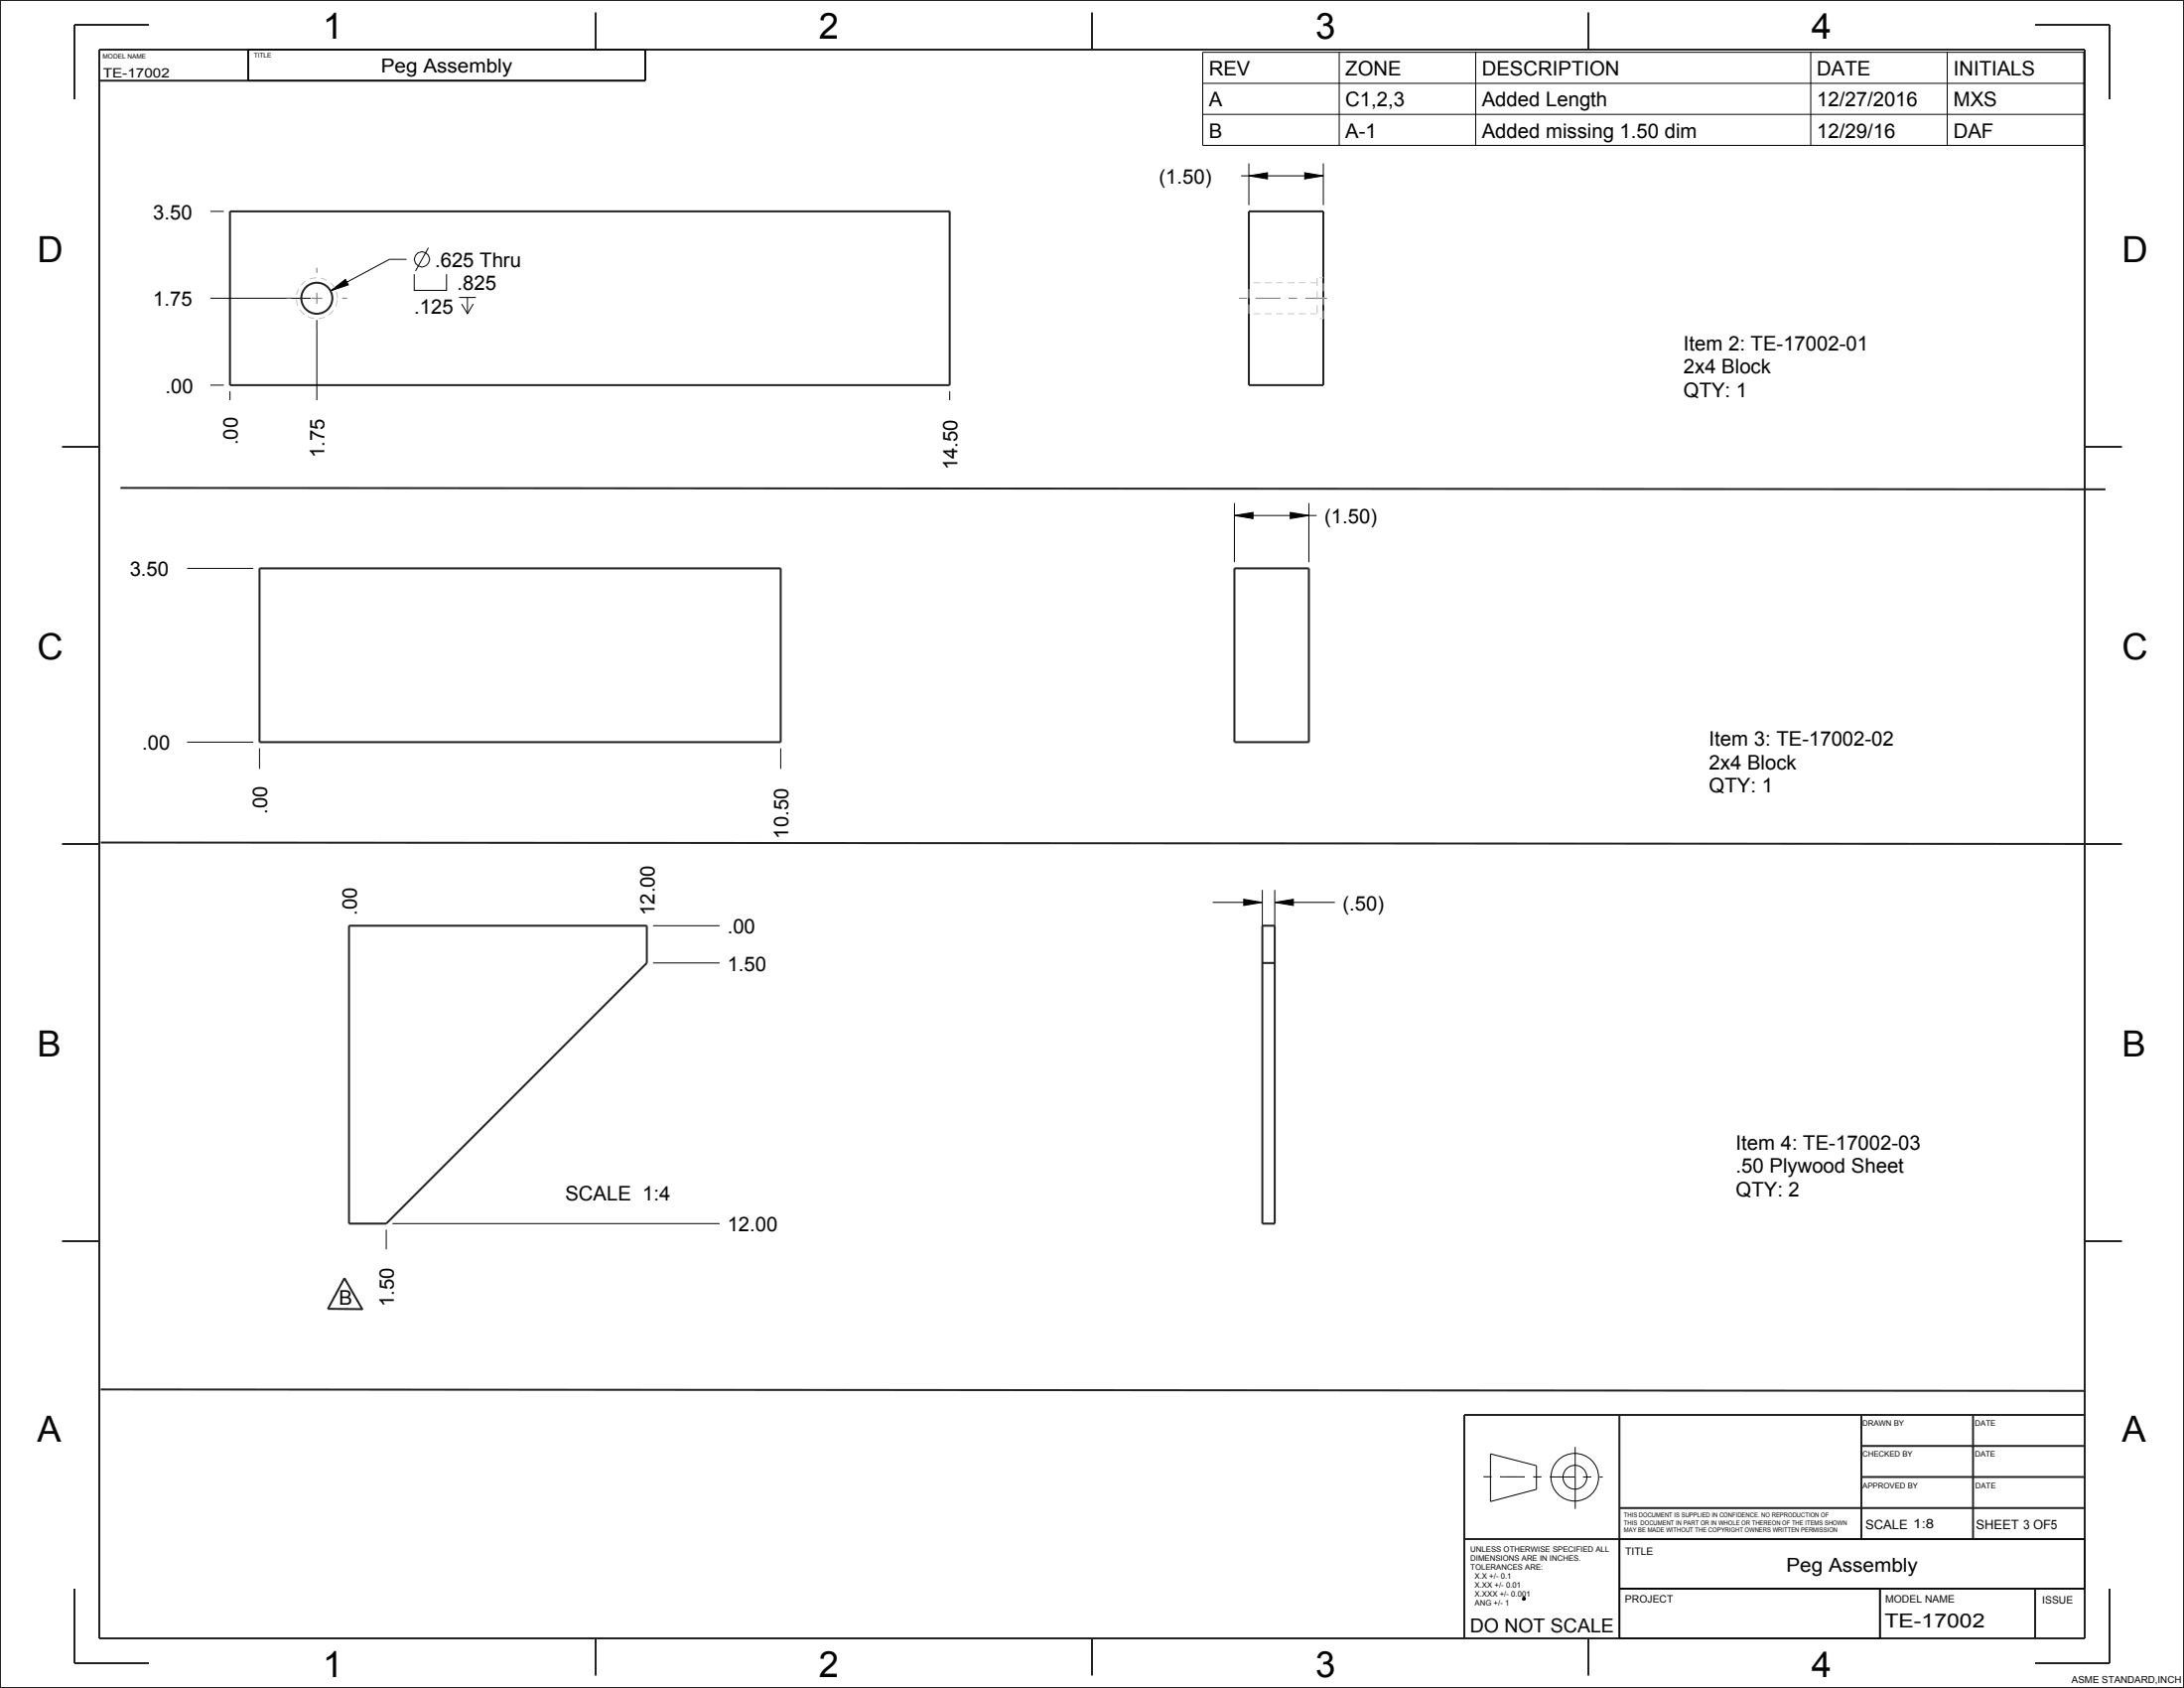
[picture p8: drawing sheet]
<svg xmlns="http://www.w3.org/2000/svg" width="559mm" height="432mm" viewBox="0 0 559 432" stroke-linecap="round" stroke-linejoin="round" font-family="sans-serif">
<path d="M389.6 408.8l.4-.1 .2 .4-.4 .1z" fill="none" stroke="#060606" stroke-width=".51"/>
<g fill="none" stroke="#000" stroke-width=".25">
<path d="M63.5 12.7h101.6v7.9h-101.6zM307.7 13.4h225.4v23.8h-225.4zM342.6 13.4v23.8M377.6 13.4v23.8M463.3 13.4v23.8M498.2 13.4v23.8M307.7 21.3h225.4M307.7 29.3h225.4M53.8 54.1h3.5M317.6 45h21M319.5 45l4.8-.8v1.6zM319.5 41.8v10.7"/>
<path d="M333.8 44.2l4.8 .8-4.8 .8zM338.6 41.8v10.7M53.8 76.3h25.7M84.6 74.4l3.8-2.9 .7 1.4zM104 66.3h-4.4l-15 8.1M106 70.1v4.2h8.3v-4.2M109.6 63.4l-3.3 5.9M117.5 76.1h4.3M118.1 77.8l1.5 2.4 1.5-2.4M119.6 76.1v4.1M53.8 98.5h3.5M81.1 81.8v20.6"/>
<path d="M58.8 100.1v2.3M243 100.1v2.3M315.8 131.9l4.8-.8v1.6zM315.8 128.7v15.1M315.8 131.9h21.1M330.1 131.1l4.8 .8-4.8 .8zM334.9 128.7v15.1M47.9 145.4h16.9M47.9 189.8h16.9M66.4 191.4v5.3M199.7 191.4v5.3M167.1 236.8h17"/>
<path d="M310.3 230.8h12.7M318.2 230l4.8 .8-4.8 .8zM323 227.7v9.1M326.2 230.8l4.7-.8v1.6zM326.2 227.7v9.1M326.2 230.8h15.3M167.1 246.3h17M98.8 314.6v5M100.4 313h83.7M381.4 371.9l11.7 3v6.1l-11.7 3.1zM403 370.2v15.8M414.3 406.4h119.1v-12.7h-119.1v25.4h66.7v-12.7"/>
<circle cx="107.9" cy="66.3" r="1.95"/>
<circle cx="402.9" cy="377.9" r="6.1"/>
<circle cx="403" cy="377.9" r="3"/>
</g>
<path d="M319.5 45l4.8-.8v1.6zM333.8 44.2l4.8 .8-4.8 .8zM84.6 74.4l3.8-2.9 .7 1.4zM315.8 131.9l4.8-.8v1.6zM330.1 131.1l4.8 .8-4.8 .8zM318.2 230l4.8 .8-4.8 .8zM326.2 230.8l4.7-.8v1.6z" fill="#000"/>
<path d="M379.5 377.8h30.6" fill="none" stroke="#000" stroke-width=".25" stroke-dasharray="2.1 2.1 6.4 2.1" stroke-linecap="butt"/>
<g fill="none" stroke="#222" stroke-width=".51">
<path d="M0 0h558.8v431.8h-558.8zM25.4 12.7h508v406.4h-508zM38.1 6.3h-19.1v19.1M63.5 12.7v7.9M152.4 3.2v9.5M165.1 12.7v7.9h-139.7M279.4 3.2v9.5M406.4 3.2v9.5M520.7 6.3h19.1v19.1M58.8 54.1h184.2v44.4h-184.2zM319.5 54.1h19.1v44.4h-19.1zM15.9 114.3h9.5"/>
<path d="M533.4 114.3h9.5M30.8 124.8l507.9 .4M66.4 145.4h133.3v44.4h-133.3zM315.8 145.4h19.1v44.4h-19.1zM15.9 215.9h9.5M25.8 215.5l507.9 .4M533.4 215.9h9.5M89.3 236.8h76.2v9.5l-66.7 66.7h-9.5zM323 236.8h3.2v76.2h-3.2zM323 246.3h3.2M15.9 317.5h9.5M533.4 317.5h9.5"/>
<path d="M92.6 334.9l-8.7-.1 4.2-7.8 4.7 8M25.8 355.4l507.9 .4M414.3 361.9v57.2M476.3 377.8h57.1M476.3 369.9h57.1M476.3 361.9v31.8M504.8 361.9v31.8M533.4 361.9h-158.7v57.2M374.7 393.7h158.7M414.3 385.8h119.1M19 406.4v19h19.1M152.4 419.1v9.5"/>
<path d="M279.4 419.1v9.5M406.4 419.1v9.5M414.3 406.4h119.1M481 406.4v12.7M520.7 406.4v12.7M539.8 406.4v19h-19.1"/>
</g>
<!-- layer: 02___PRT_ALL_AXES -->
<path d="M79.7 76.3h2.8M81.1 74.9v2.8" fill="none" stroke="#707070" stroke-width=".25"/>
<path d="M73.3 76.3h1.3M81.1 69.8v-1.3M87.6 76.3h1.2M317 76.3h22.5M81.1 84.1v-1.3" fill="none" stroke="#707070" stroke-width=".25" stroke-dasharray="2.1 2.1 6.4 2.1" stroke-linecap="butt"/>
<g fill="none" stroke="#c3c3c3" stroke-width=".25">
<path d="M319.5 73.9v2.4M319.5 77.9v2.4M320.7 72.3h1.7M323.6 72.3h1.8M326.5 72.3h1.8M329.4 72.3h1.8M332.3 72.3h1.8M335.3 72.3h1.7M337 71.1v2.1M337 74.5v2.1M337 78v2.1M337.6 71.1h1"/>
<path d="M338.6 79.4v2.1h-1M338.6 71.1h.1M338.6 72.5v2M338.6 75.9v2.1M320.7 80.3h1.7M323.6 80.3h1.8M326.5 80.3h1.8M329.4 80.3h1.8M332.3 80.3h1.8M335.3 80.3h1.7M337 81.5h.1"/>
</g>
<path d="M86.3 76.3a5.2 5.2 0 0 0-7.6-4.7 5.2 5.2 0 0 0-.7 8.9 5.2 5.2 0 0 0 8.2-3.4l.1-.8" fill="none" stroke="#c3c3c3" stroke-width=".25" stroke-dasharray="1.7 1.1" stroke-linecap="butt"/>
<circle cx="81.1" cy="76.3" r="4" fill="none" stroke="#222" stroke-width=".51"/>
<g font-size="9.2">
<text x="82.5" y="9.9">1</text>
<text x="209.5" y="9.9">2</text>
<text x="336.5" y="9.9">3</text>
<text x="463.5" y="9.9">4</text>
<text x="82.5" y="429">1</text>
<text x="209.5" y="429">2</text>
<text x="336.5" y="429">3</text>
<text x="463.5" y="429">4</text>
</g>
<g font-size="9.2" fill="#060606">
<text x="9.5" y="67.1">D</text>
<text x="542.9" y="67.1">D</text>
<text x="9.5" y="168.7">C</text>
<text x="542.9" y="168.7">C</text>
<text x="9.5" y="270.3">B</text>
<text x="542.9" y="270.3">B</text>
<text x="9.5" y="368.7">A</text>
<text x="542.9" y="368.7">A</text>
</g>
<g font-size="5.2">
<text x="309.3" y="19.3">REV</text>
<text x="344.2" y="19.3">ZONE</text>
<text x="379.2" y="19.3">DESCRIPTION</text>
<text x="464.9" y="19.3">DATE</text>
<text x="499.8" y="19.3">INITIALS</text>
<text x="309.3" y="27.3">A</text>
<text x="344.2" y="27.3">C1,2,3</text>
<text x="379.2" y="27.3">Added Length</text>
<text x="464.9" y="27.3">12/27/2016</text>
<text x="499.8" y="27.3">MXS</text>
<text x="309.3" y="35.2">B</text>
<text x="344.2" y="35.2">A-1</text>
<text x="379.2" y="35.2">Added missing 1.50 dim</text>
<text x="464.9" y="35.2">12/29/16</text>
<text x="499.8" y="35.2">DAF</text>
<text x="296.5" y="47">(1.50)</text>
<text x="39.1" y="56.1">3.50</text>
<text x="111.3" y="68.3">.625 Thru</text>
<text x="117" y="74.3">.825</text>
<text x="39.1" y="78.3">1.75</text>
<text x="106" y="80.2">.125</text>
<text x="430.8" y="89.6">Item 2: TE-17002-01</text>
<text x="430.8" y="95.6">2x4 Block</text>
<text x="42.3" y="100.5">.00</text>
<text x="430.8" y="101.5">QTY: 1</text>
<text x="60.8" y="113.9" transform="rotate(-90 60.8 113.9)">.00</text>
<text x="83.1" y="117" transform="rotate(-90 83.1 117)">1.75</text>
<text x="245" y="120.2" transform="rotate(-90 245 120.2)">14.50</text>
<text x="338.9" y="133.9">(1.50)</text>
<text x="33.2" y="147.4">3.50</text>
<text x="36.4" y="191.8">.00</text>
<text x="437.3" y="190.9">Item 3: TE-17002-02</text>
<text x="437.3" y="196.8">2x4 Block</text>
<text x="437.3" y="202.8">QTY: 1</text>
<text x="68.4" y="208.2" transform="rotate(-90 68.4 208.2)">.00</text>
<text x="201.7" y="214.5" transform="rotate(-90 201.7 214.5)">10.50</text>
<text x="343.5" y="232.8">(.50)</text>
<text x="91.3" y="234.2" transform="rotate(-90 91.3 234.2)">.00</text>
<text x="167.5" y="234.2" transform="rotate(-90 167.5 234.2)">12.00</text>
<text x="186.1" y="238.8">.00</text>
<text x="186.1" y="248.3">1.50</text>
<text x="444.1" y="294">Item 4: TE-17002-03</text>
<text x="444.1" y="300">.50 Plywood Sheet</text>
<text x="444.1" y="306">QTY: 2</text>
<text x="144.6" y="307.2">SCALE 1:4</text>
<text x="186.1" y="315">12.00</text>
<text x="86.7" y="333.7">B</text>
<text x="100.8" y="334.3" transform="rotate(-90 100.8 334.3)">1.50</text>
</g>
<g font-size="5">
<text x="97.5" y="18.6">Peg Assembly</text>
<text x="457.1" y="402">Peg Assembly</text>
</g>
<g font-size="5" fill="#060606">
<text x="376.1" y="417.6">DO NOT SCALE</text>
<text x="482.2" y="416.2">TE-17002</text>
</g>
<g font-size="3.3" fill="#060606">
<text x="26.3" y="19.8">TE-17002</text>
<text x="477.3" y="391">SCALE 1:8</text>
<text x="505.6" y="391.1">SHEET 3 OF5</text>
</g>
<g font-size="2.6" fill="#060606">
<text x="415.9" y="397.9">TITLE</text>
<text x="415.8" y="410.1">PROJECT</text>
<text x="482.4" y="410">MODEL NAME</text>
<text x="522.5" y="410.1">ISSUE</text>
</g>
<text font-size="2.5" x="530.1" y="430.5">ASME STANDARD,INCH</text>
<g font-size="2" fill="#060606">
<text x="476.5" y="364.7">DRAWN BY</text>
<text x="505.4" y="364.7">DATE</text>
<text x="476.5" y="372.5">CHECKED BY</text>
<text x="505.3" y="372.5">DATE</text>
<text x="476.6" y="380.8">APPROVED BY</text>
<text x="505.4" y="380.8">DATE</text>
<text x="376.2" y="396.9">UNLESS OTHERWISE SPECIFIED ALL</text>
<text x="376.2" y="399.2">DIMENSIONS ARE IN INCHES.</text>
<text x="376.2" y="401.5">TOLERANCES ARE:</text>
<text x="377.3" y="403.7">X.X +/- 0.1</text>
<text x="377.3" y="406">X.XX +/- 0.01</text>
<text x="377.3" y="408.3">X.XXX +/- 0.001</text>
<text x="377.3" y="410.6">ANG +/- 1</text>
</g>
<g font-size="1.7" fill="#060606">
<text x="26.3" y="14.9">MODEL NAME</text>
<text x="65" y="14.8">TITLE</text>
<text x="415.5" y="388.1">THIS DOCUMENT IS SUPPLIED IN CONFIDENCE. NO REPRODUCTION OF</text>
<text x="415.5" y="390">THIS DOCUMENT IN PART OR IN WHOLE OR THEREON OF THE ITEMS SHOWN</text>
<text x="415.5" y="391.9">MAY BE MADE WITHOUT THE COPYRIGHT OWNERS WRITTEN PERMISSION</text>
</g>
</svg>
